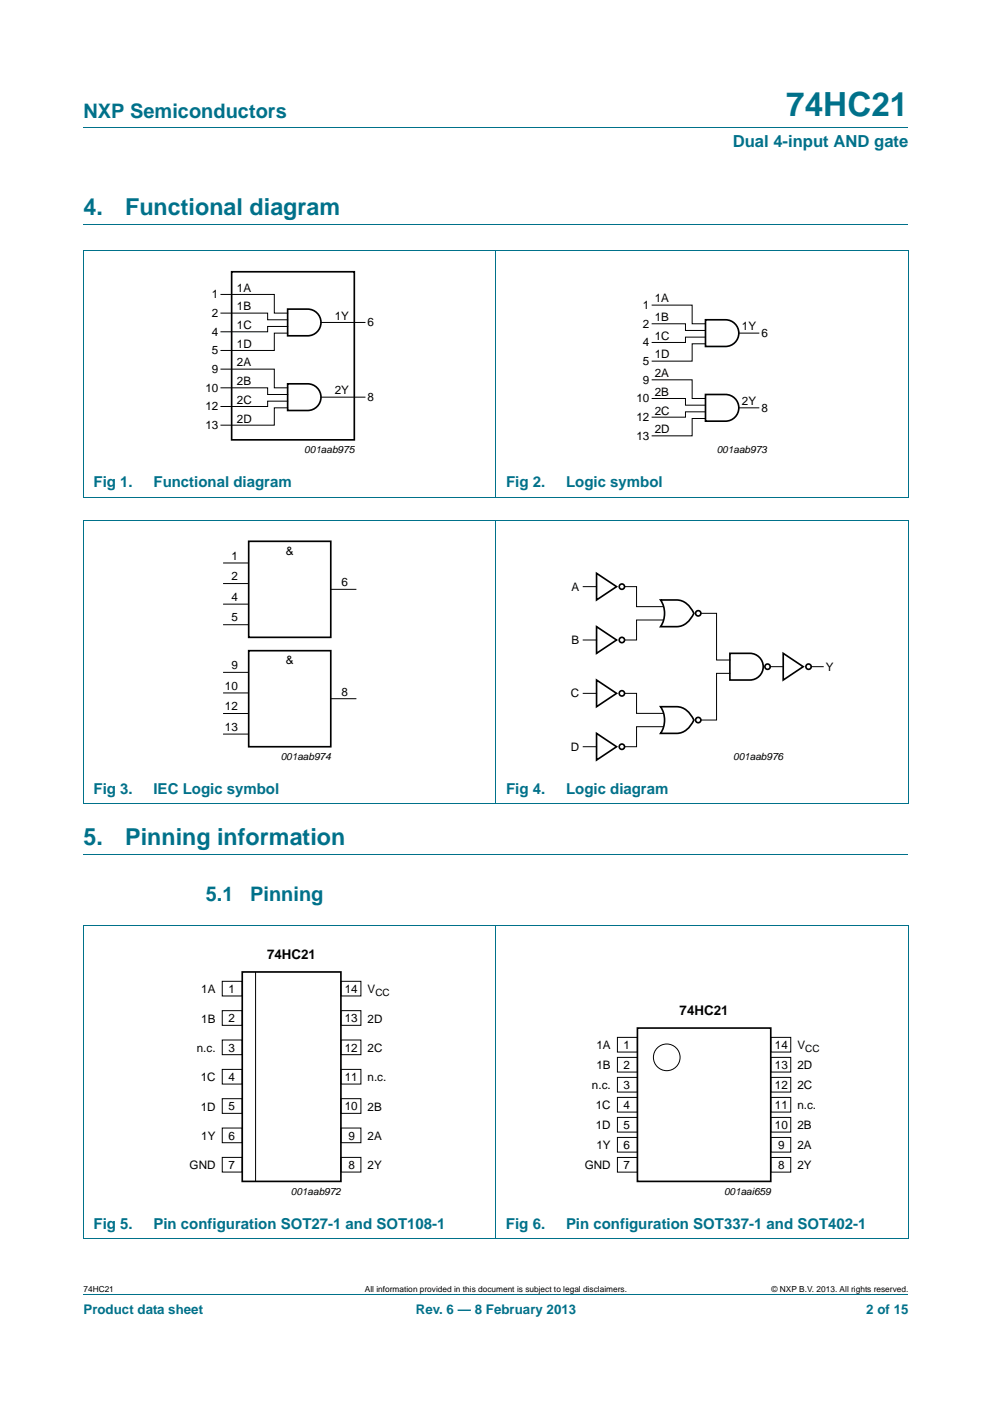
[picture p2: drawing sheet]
<svg xmlns="http://www.w3.org/2000/svg" width="210mm" height="297mm" viewBox="0 0 210 297" stroke-linecap="round" stroke-linejoin="round" font-family="sans-serif">
<g fill="none" stroke="#00718a" stroke-width=".21">
<path d="M17.7 27h174.6M17.6 53.1h174.7M17.7 47.4h174.6M17.7 53.1v52M105 53v52.2M192.3 53.1v52M17.6 105.2h174.7M17.6 110.1h174.7M17.7 110.2v59.9M105 110.1v60M192.3 110.2v59.9M17.6 170.1h174.7"/>
<path d="M17.6 195.9h174.7M17.7 180.7h174.6M17.7 195.9v66.1M105 195.8v66.3M192.3 195.9v66.1M17.6 262.1h174.7M17.7 273.9h174.6"/>
</g>
<g fill="none" stroke="#000" stroke-width=".35">
<path d="M49 57.5h26v35.6h-26zM60.9 65.4h4.2a2.82 2.82 0 0 1 2.8 2.8 2.82 2.82 0 0 1-2.8 2.8h-4.2zM149.3 67.7h4.3a2.82 2.82 0 0 1 2.8 2.8 2.82 2.82 0 0 1-2.8 2.8h-4.3zM60.9 81.2h4.2a2.82 2.82 0 0 1 2.8 2.8 2.82 2.82 0 0 1-2.8 2.8h-4.2zM149.3 83.5h4.3a2.82 2.82 0 0 1 2.8 2.8 2.82 2.82 0 0 1-2.8 2.8h-4.3zM52.6 114.5h17.4v20.3h-17.4zM52.6 137.7h17.4v20.3h-17.4zM126.3 132.6l4.2 2.8-4.2 2.8zM126.3 121.3l4.2 2.8-4.2 2.8zM139.8 126.9h3.4a4.1 4.1 0 0 1 3.7 2.9 4.4 4.4 0 0 1-3.7 2.8h-3.4a5.1 5.1 0 0 0 0-5.7zM154.5 138.2h4.2a2.82 2.82 0 0 1 2.9 2.8 2.82 2.82 0 0 1-2.9 2.9h-4.2zM165.8 138.2l4.2 2.8-4.2 2.9z"/>
<path d="M126.3 143.9l4.2 2.8-4.2 2.8zM126.3 155.2l4.2 2.8-4.2 2.8zM139.8 149.5h3.4a4.1 4.1 0 0 1 3.7 2.8 4.4 4.4 0 0 1-3.7 2.9h-3.4a5.1 5.1 0 0 0 0-5.7zM51.3 205.6h20.9v44.3h-20.9zM134.9 217.5h28.2v32.4h-28.2z"/>
<circle cx="131.6" cy="135.4" r=".56"/>
<circle cx="131.6" cy="124.1" r=".56"/>
<circle cx="147.8" cy="129.8" r=".56"/>
<circle cx="131.6" cy="146.7" r=".56"/>
<circle cx="131.6" cy="158" r=".56"/>
<circle cx="147.8" cy="152.3" r=".56"/>
<circle cx="162.5" cy="141" r=".56"/>
<circle cx="171.1" cy="141" r=".56"/>
</g>
<g fill="none" stroke="#000" stroke-width=".21">
<path d="M46.8 66.2h9.9v1.5h4.2M46.8 62.3h11.3v3.9h2.8M46.8 78.1h11.3v4h2.8M60.9 69.1h-4.2v1.1h-9.9M60.9 70.5h-2.8v3.6h-11.3M67.9 68.2h9.4M138 68.5h7.1v1.4h4.2M138 64.6h8.5v3.9h2.8M149.3 71.3h-4.2v1.2h-7.1M149.3 72.7h-2.8v3.7h-8.5M156.4 70.5h4.2M46.8 82.1h9.9v1.4h4.2"/>
<path d="M60.9 84.9h-4.2v1.1h-9.9M60.9 86.3h-2.8v3.7h-11.3M67.9 84h9.4M138 84.3h7.1v1.4h4.2M138 80.4h8.5v3.9h2.8M149.3 87.1h-4.2v1.2h-7.1M149.3 88.5h-2.8v3.7h-8.5M156.4 86.3h4.2M47.2 119.1h5.4M47.2 123.5h5.4M47.2 127.8h5.4M47.2 132.2h5.4"/>
<path d="M70 124.7h5.4M123.5 135.4h2.8M123.5 124.1h2.8M132.2 124.1h2.5v4.2h5.7M140.4 131.2h-5.7v4.2h-2.5M148.4 129.8h3.3v9.8h2.8M47.2 142.2h5.4M47.2 146.6h5.4M47.2 151h5.4M47.2 155.3h5.4M70 147.8h5.4M123.5 146.7h2.8"/>
<path d="M123.5 158h2.8M132.2 146.7h2.5v4.2h5.7M140.4 153.7h-5.7v4.3h-2.5M154.5 142.5h-2.8v9.8h-3.3M163 141h2.8M171.7 141h2.6M47 207.6h4.3v3.1h-4.3zM47 213.8h4.3v3.1h-4.3zM54.1 205.6v44.4M72.2 207.6h4.2v3.1h-4.2zM72.2 213.8h4.2v3.1h-4.2zM130.7 219.5h4.2v3.1h-4.2z"/>
<path d="M163.1 219.5h4.3v3.1h-4.3zM47 220h4.3v3.1h-4.3zM47 226.2h4.3v3.2h-4.3zM47 232.4h4.3v3.2h-4.3zM47 238.7h4.3v3.1h-4.3zM72.2 232.4h4.2v3.1h-4.2zM72.2 238.7h4.2v3.1h-4.2zM72.2 220h4.2v3.1h-4.2zM72.2 226.2h4.2v3.2h-4.2zM130.7 223.7h4.2v3.1h-4.2zM130.7 227.9h4.2v3.1h-4.2zM130.7 232.2h4.2v3.1h-4.2z"/>
<path d="M130.7 236.4h4.2v3.1h-4.2zM163.1 236.4h4.3v3.1h-4.3zM163.1 227.9h4.3v3.1h-4.3zM163.1 232.2h4.3v3.1h-4.3zM163.1 223.7h4.3v3.1h-4.3zM47 244.9h4.3v3.1h-4.3zM72.2 244.9h4.2v3.1h-4.2zM130.7 240.6h4.2v3.1h-4.2zM130.7 244.9h4.2v3.1h-4.2zM163.1 244.9h4.3v3.1h-4.3zM163.1 240.6h4.3v3.1h-4.3z"/>
<circle cx="141.1" cy="223.7" r="2.82"/>
</g>
<text font-size="7" fill="#00718a" x="166.4" y="24.6">74HC21</text>
<g font-size="4.9" fill="#00718a">
<text x="17.7" y="45.4">4.</text>
<text x="26.5" y="45.4">Functional diagram</text>
<text x="17.7" y="178.7">5.</text>
<text x="26.5" y="178.7">Pinning information</text>
</g>
<g font-size="4.2" fill="#00718a">
<text x="17.7" y="24.9">NXP Semiconductors</text>
<text x="43.5" y="190.6">5.1</text>
<text x="53" y="190.6">Pinning</text>
</g>
<text font-size="3.5" fill="#00718a" x="155.1" y="31.1">Dual 4-input AND gate</text>
<g font-size="3.2" fill="#00718a">
<text x="19.8" y="103.1">Fig 1.</text>
<text x="32.5" y="103.1">Functional diagram</text>
<text x="107.1" y="103.1">Fig 2.</text>
<text x="119.8" y="103.1">Logic symbol</text>
<text x="19.8" y="168">Fig 3.</text>
<text x="32.5" y="168">IEC Logic symbol</text>
<text x="107.1" y="168">Fig 4.</text>
<text x="119.8" y="168">Logic diagram</text>
<text x="19.8" y="259.9">Fig 5.</text>
<text x="32.5" y="259.9">Pin configuration SOT27-1 and SOT108-1</text>
<text x="107.1" y="259.9">Fig 6.</text>
<text x="119.8" y="259.9">Pin configuration SOT337-1 and SOT402-1</text>
</g>
<g font-size="2.8">
<text x="56.5" y="202.8">74HC21</text>
<text x="143.9" y="214.7">74HC21</text>
</g>
<g font-size="2.8" fill="#00718a">
<text x="17.7" y="277.9">Product data sheet</text>
<text x="88" y="277.9">Rev. 6 — 8 February 2013</text>
<text x="183.4" y="277.9">2 of 15</text>
</g>
<g font-size="2.5">
<text x="44.8" y="63.1">1</text>
<text x="50.2" y="61.7">1A</text>
<text x="50.2" y="65.7">1B</text>
<text x="136.1" y="65.4">1</text>
<text x="138.6" y="64">1A</text>
<text x="44.8" y="67.1">2</text>
<text x="44.8" y="71">4</text>
<text x="50.2" y="69.6">1C</text>
<text x="70.8" y="67.7">1Y</text>
<text x="77.8" y="69.1">6</text>
<text x="136.1" y="69.3">2</text>
<text x="138.6" y="67.9">1B</text>
<text x="138.6" y="71.9">1C</text>
<text x="157" y="69.9">1Y</text>
<text x="161.2" y="71.3">6</text>
<text x="44.8" y="75">5</text>
<text x="50.2" y="73.6">1D</text>
<text x="50.2" y="77.5">2A</text>
<text x="136.1" y="73.3">4</text>
<text x="136.1" y="77.3">5</text>
<text x="138.6" y="75.8">1D</text>
<text x="43.5" y="82.9">10</text>
<text x="44.8" y="78.9">9</text>
<text x="50.2" y="81.5">2B</text>
<text x="70.8" y="83.5">2Y</text>
<text x="136.1" y="81.2">9</text>
<text x="138.6" y="79.8">2A</text>
<text x="138.6" y="83.7">2B</text>
<text x="43.5" y="86.8">12</text>
<text x="50.2" y="85.4">2C</text>
<text x="50.2" y="89.4">2D</text>
<text x="77.8" y="84.9">8</text>
<text x="134.7" y="85.2">10</text>
<text x="134.7" y="89.1">12</text>
<text x="138.6" y="87.7">2C</text>
<text x="157" y="85.7">2Y</text>
<text x="161.2" y="87.1">8</text>
<text x="43.5" y="90.8">13</text>
<text x="134.7" y="93.1">13</text>
<text x="138.6" y="91.6">2D</text>
<text x="49" y="118.4">1</text>
<text x="60.5" y="117.4">&amp;</text>
<text x="49" y="122.8">2</text>
<text x="72.3" y="124">6</text>
<text x="121" y="125">A</text>
<text x="49" y="127.1">4</text>
<text x="49" y="131.5">5</text>
<text x="121" y="136.2">B</text>
<text x="49" y="141.5">9</text>
<text x="60.5" y="140.5">&amp;</text>
<text x="174.8" y="141.9">Y</text>
<text x="47.6" y="145.9">10</text>
<text x="72.3" y="147.2">8</text>
<text x="120.8" y="147.5">C</text>
<text x="47.6" y="150.3">12</text>
<text x="47.6" y="154.6">13</text>
<text x="120.8" y="158.8">D</text>
<text x="42.6" y="210.2">1A</text>
<text x="48.3" y="210.1">1</text>
<text x="73" y="210.1">14</text>
<text x="77.8" y="210.2">V</text>
<text x="42.6" y="216.4">1B</text>
<text x="48.3" y="216.3">2</text>
<text x="73" y="216.3">13</text>
<text x="77.8" y="216.4">2D</text>
<text x="132" y="221.9">1</text>
<text x="164" y="221.9">14</text>
<text x="41.7" y="222.6">n.c.</text>
<text x="48.3" y="222.5">3</text>
<text x="73" y="222.5">12</text>
<text x="77.8" y="222.6">2C</text>
<text x="126.3" y="222">1A</text>
<text x="126.3" y="226.2">1B</text>
<text x="132" y="226.2">2</text>
<text x="164" y="226.2">13</text>
<text x="168.8" y="222">V</text>
<text x="168.8" y="226.2">2D</text>
<text x="42.5" y="228.8">1C</text>
<text x="48.3" y="228.7">4</text>
<text x="73" y="228.7">11</text>
<text x="77.8" y="228.8">n.c.</text>
<text x="125.3" y="230.5">n.c.</text>
<text x="132" y="230.4">3</text>
<text x="164" y="230.4">12</text>
<text x="168.8" y="230.5">2C</text>
<text x="42.5" y="235">1D</text>
<text x="48.3" y="234.9">5</text>
<text x="73" y="234.9">10</text>
<text x="77.8" y="235">2B</text>
<text x="126.1" y="234.7">1C</text>
<text x="126.1" y="238.9">1D</text>
<text x="132" y="234.6">4</text>
<text x="132" y="238.9">5</text>
<text x="164" y="238.9">10</text>
<text x="164" y="234.6">11</text>
<text x="168.8" y="234.7">n.c.</text>
<text x="168.8" y="238.9">2B</text>
<text x="42.6" y="241.2">1Y</text>
<text x="48.3" y="241.1">6</text>
<text x="73.7" y="241.1">9</text>
<text x="77.8" y="241.2">2A</text>
<text x="126.3" y="243.2">1Y</text>
<text x="132" y="243.1">6</text>
<text x="164.7" y="243.2">9</text>
<text x="168.8" y="243.2">2A</text>
<text x="40.1" y="247.4">GND</text>
<text x="48.3" y="247.3">7</text>
<text x="73.7" y="247.3">8</text>
<text x="77.8" y="247.4">2Y</text>
<text x="123.8" y="247.4">GND</text>
<text x="132" y="247.3">7</text>
<text x="164.7" y="247.4">8</text>
<text x="168.8" y="247.4">2Y</text>
</g>
<g font-size="2.1">
<text x="64.4" y="95.9">001aab975</text>
<text x="151.7" y="95.9">001aab973</text>
<text x="59.4" y="160.8">001aab974</text>
<text x="155.2" y="160.8">001aab976</text>
<text x="79.5" y="210.6">CC</text>
<text x="170.4" y="222.5">CC</text>
<text x="61.6" y="252.8">001aab972</text>
<text x="153.3" y="252.8">001aai659</text>
</g>
<g font-size="1.8">
<text x="17.7" y="273.3">74HC21</text>
<text x="77.2" y="273.3">All information provided in this document is subject to legal disclaimers.</text>
<text x="163.3" y="273.3">© NXP B.V. 2013. All rights reserved.</text>
</g>
</svg>
